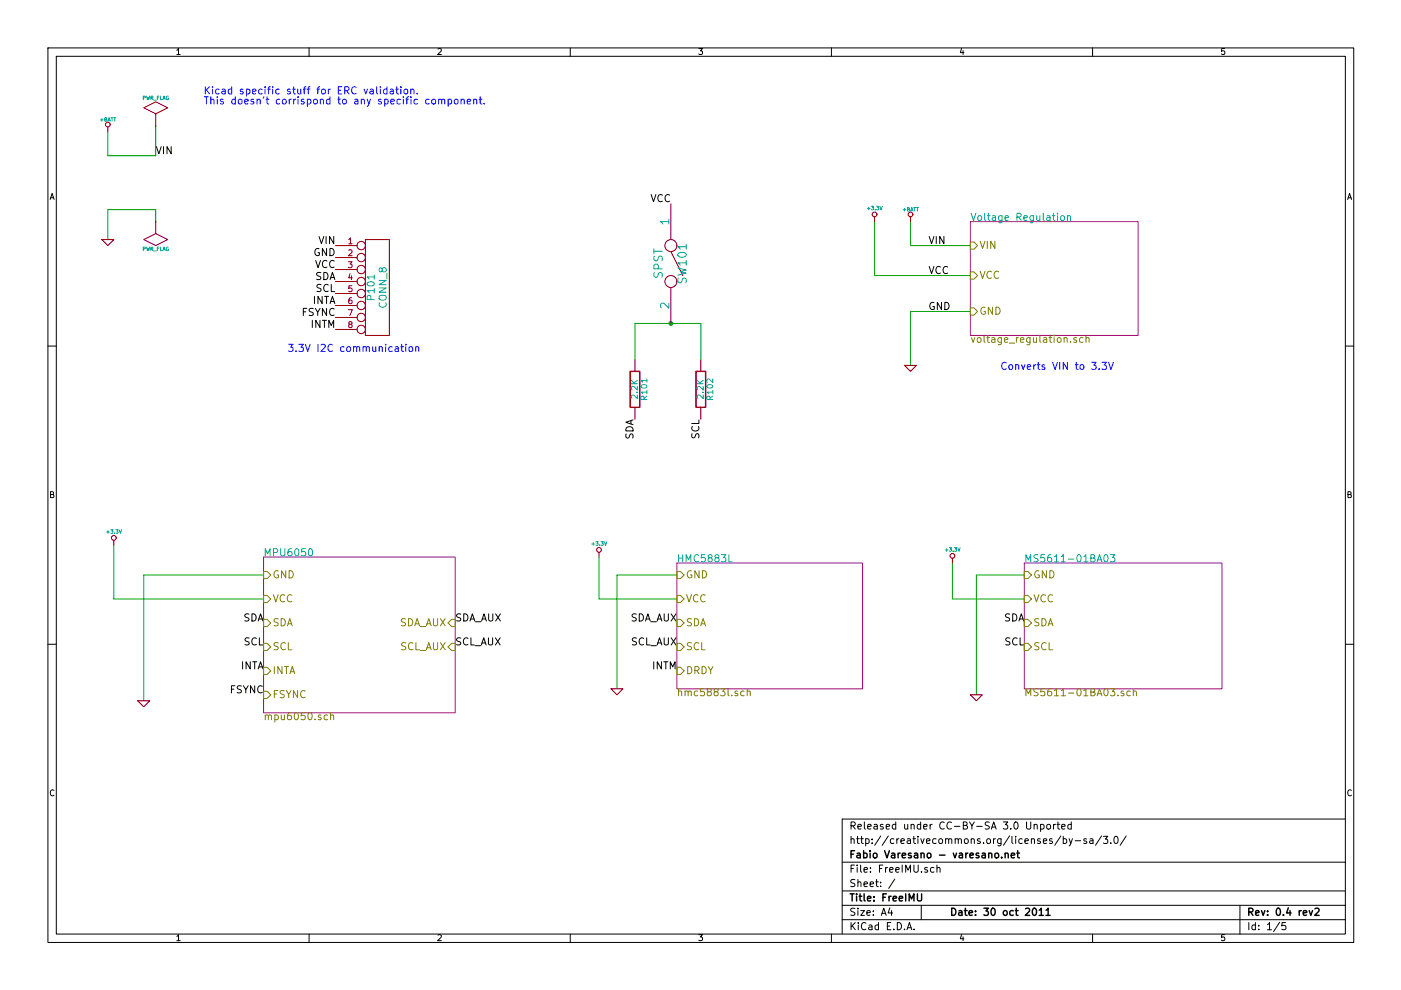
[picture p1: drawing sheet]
EESchema Schematic File Version 2  date Sun 30 Oct 2011 03:40:48 PM CET
LIBS:power
LIBS:device
LIBS:transistors
LIBS:conn
LIBS:linear
LIBS:regul
LIBS:74xx
LIBS:cmos4000
LIBS:adc-dac
LIBS:memory
LIBS:xilinx
LIBS:special
LIBS:microcontrollers
LIBS:dsp
LIBS:microchip
LIBS:analog_switches
LIBS:motorola
LIBS:texas
LIBS:intel
LIBS:audio
LIBS:interface
LIBS:digital-audio
LIBS:philips
LIBS:display
LIBS:cypress
LIBS:siliconi
LIBS:opto
LIBS:atmel
LIBS:contrib
LIBS:valves
LIBS:fv_kicad_lib
LIBS:FreeIMU-cache
EELAYER 25  0
EELAYER END
$Descr A4 11700 8267
encoding utf-8
Sheet 1 5
Title "FreeIMU"
Date "30 oct 2011"
Rev "0.4 rev2"
Comp "Fabio Varesano - varesano.net"
Comment1 "http://creativecommons.org/licenses/by-sa/3.0/"
Comment2 "Released under CC-BY-SA 3.0 Unported"
Comment3 ""
Comment4 ""
$EndDescr
Wire Wire Line
	5300 2700 5850 2700
Wire Wire Line
	5300 2700 5300 3000
Wire Wire Line
	8150 5800 8150 4800
Wire Wire Line
	8150 4800 8550 4800
Wire Wire Line
	1200 5850 1200 4800
Wire Wire Line
	1200 4800 2200 4800
Wire Wire Line
	5150 5750 5150 4800
Wire Wire Line
	5150 4800 5650 4800
Wire Wire Line
	900  2000 900  1750
Wire Wire Line
	900  1750 1300 1750
Wire Wire Line
	1300 1750 1300 1850
Wire Wire Line
	7600 3050 7600 2600
Wire Wire Line
	7600 2600 8100 2600
Wire Wire Line
	7600 1850 7600 2050
Wire Wire Line
	7600 2050 8100 2050
Wire Wire Line
	8100 2300 7300 2300
Wire Wire Line
	7300 2300 7300 1850
Wire Wire Line
	900  1100 900  1300
Wire Wire Line
	900  1300 1300 1300
Wire Wire Line
	1300 1300 1300 1050
Wire Wire Line
	5650 5000 5000 5000
Wire Wire Line
	5000 5000 5000 4650
Wire Wire Line
	950  4550 950  5000
Wire Wire Line
	950  5000 2200 5000
Wire Wire Line
	8550 5000 7950 5000
Wire Wire Line
	7950 5000 7950 4700
Wire Wire Line
	5850 2700 5850 3000
Connection ~ 5600 2700
Text Label 5850 3500 3    60   ~ 0
SCL
Text Label 5300 3500 3    60   ~ 0
SDA
$Comp
L R R102
U 1 1
P 5850 3250
F 0 "R102" V 5930 3250 50  0000 C CNN
F 1 "2.2K" V 5850 3250 50  0000 C CNN
	1    5850 3250
	1    0    0    -1  
$EndComp
$Comp
L R R101
U 1 1
P 5300 3250
F 0 "R101" V 5380 3250 50  0000 C CNN
F 1 "2.2K" V 5300 3250 50  0000 C CNN
	1    5300 3250
	1    0    0    -1  
$EndComp
Text Label 5600 1700 2    60   ~ 0
VCC
$Comp
L SPST SW101
U 1 1
P 5600 2200
F 0 "SW101" H 5600 2300 70  0000 C CNN
F 1 "SPST" H 5600 2100 70  0000 C CNN
	1    5600 2200
	0    1    1    0   
$EndComp
Text Label 1300 1300 0    60   ~ 0
VIN
Text Label 8550 5400 2    60   ~ 0
SCL
Text Label 8550 5200 2    60   ~ 0
SDA
Text Label 3800 5400 0    60   ~ 0
SCL_AUX
Text Label 5650 5200 2    60   ~ 0
SDA_AUX
$Comp
L +3.3V #PWR01
U 1 1
P 7950 4700
F 0 "#PWR01" H 7950 4660 30  0001 C CNN
F 1 "+3.3V" H 7950 4810 30  0000 C CNN
	1    7950 4700
	1    0    0    -1  
$EndComp
$Comp
L GND #PWR02
U 1 1
P 8150 5800
F 0 "#PWR02" H 8150 5800 30  0001 C CNN
F 1 "GND" H 8150 5730 30  0001 C CNN
	1    8150 5800
	1    0    0    -1  
$EndComp
$Sheet
S 8550 4700 1650 1050
U 4D970D8E
F0 "MS5611-01BA03" 60
F1 "MS5611-01BA03.sch" 60
F2 "SDA" I L 8550 5200 60 
F3 "SCL" I L 8550 5400 60 
F4 "GND" I L 8550 4800 60 
F5 "VCC" I L 8550 5000 60 
$EndSheet
Text Label 3800 5200 0    60   ~ 0
SDA_AUX
$Comp
L CONN_8 P101
U 1 1
P 3150 2400
F 0 "P101" V 3100 2400 60  0000 C CNN
F 1 "CONN_8" V 3200 2400 60  0000 C CNN
	1    3150 2400
	1    0    0    -1  
$EndComp
Text Label 2200 5800 2    60   ~ 0
FSYNC
Text Label 2800 2650 2    60   ~ 0
FSYNC
Text Label 2200 5600 2    60   ~ 0
INTA
Text Label 2200 5400 2    60   ~ 0
SCL
Text Label 2200 5200 2    60   ~ 0
SDA
$Comp
L +3.3V #PWR03
U 1 1
P 950 4550
F 0 "#PWR03" H 950 4510 30  0001 C CNN
F 1 "+3.3V" H 950 4660 30  0000 C CNN
	1    950  4550
	1    0    0    -1  
$EndComp
$Comp
L GND #PWR04
U 1 1
P 1200 5850
F 0 "#PWR04" H 1200 5850 30  0001 C CNN
F 1 "GND" H 1200 5780 30  0001 C CNN
	1    1200 5850
	1    0    0    -1  
$EndComp
$Sheet
S 2200 4650 1600 1300
U 4D9707AF
F0 "MPU6050" 60
F1 "mpu6050.sch" 60
F2 "SCL_AUX" I R 3800 5400 60 
F3 "SDA_AUX" I R 3800 5200 60 
F4 "FSYNC" I L 2200 5800 60 
F5 "INTA" I L 2200 5600 60 
F6 "SCL" I L 2200 5400 60 
F7 "SDA" I L 2200 5200 60 
F8 "VCC" I L 2200 5000 60 
F9 "GND" I L 2200 4800 60 
$EndSheet
$Comp
L +BATT #PWR05
U 1 1
P 900 1100
F 0 "#PWR05" H 900 1050 20  0001 C CNN
F 1 "+BATT" H 900 1200 30  0000 C CNN
	1    900  1100
	1    0    0    -1  
$EndComp
Text Label 2800 2050 2    60   ~ 0
VIN
$Comp
L +BATT #PWR06
U 1 1
P 7600 1850
F 0 "#PWR06" H 7600 1800 20  0001 C CNN
F 1 "+BATT" H 7600 1950 30  0000 C CNN
	1    7600 1850
	1    0    0    -1  
$EndComp
Text Label 2800 2750 2    60   ~ 0
INTM
Text Label 5650 5600 2    60   ~ 0
INTM
Text Label 5650 5400 2    60   ~ 0
SCL_AUX
$Comp
L GND #PWR07
U 1 1
P 5150 5750
F 0 "#PWR07" H 5150 5750 30  0001 C CNN
F 1 "GND" H 5150 5680 30  0001 C CNN
	1    5150 5750
	1    0    0    -1  
$EndComp
$Comp
L +3.3V #PWR08
U 1 1
P 5000 4650
F 0 "#PWR08" H 5000 4610 30  0001 C CNN
F 1 "+3.3V" H 5000 4760 30  0000 C CNN
	1    5000 4650
	1    0    0    -1  
$EndComp
$Sheet
S 5650 4700 1550 1050
U 4D46A6C0
F0 "HMC5883L" 60
F1 "hmc5883l.sch" 60
F2 "VCC" I L 5650 5000 60 
F3 "GND" I L 5650 4800 60 
F4 "SCL" I L 5650 5400 60 
F5 "SDA" I L 5650 5200 60 
F6 "DRDY" I L 5650 5600 60 
$EndSheet
Text Label 7750 2600 0    60   ~ 0
GND
Text Notes 2400 2950 0    60   ~ 0
3.3V I2C communication
Text Notes 1700 800  0    60   ~ 0
Kicad specific stuff for ERC validation.\nThis doesn't corrispond to any specific component.
Text Label 7750 2300 0    60   ~ 0
VCC
Text Label 7750 2050 0    60   ~ 0
VIN
$Comp
L PWR_FLAG #FLG09
U 1 1
P 1300 1850
F 0 "#FLG09" H 1300 2120 30  0001 C CNN
F 1 "PWR_FLAG" H 1300 2080 30  0000 C CNN
	1    1300 1850
	-1   0    0    1   
$EndComp
$Comp
L PWR_FLAG #FLG010
U 1 1
P 1300 1050
F 0 "#FLG010" H 1300 1320 30  0001 C CNN
F 1 "PWR_FLAG" H 1300 1280 30  0000 C CNN
	1    1300 1050
	1    0    0    -1  
$EndComp
$Comp
L GND #PWR011
U 1 1
P 900 2000
F 0 "#PWR011" H 900 2000 30  0001 C CNN
F 1 "GND" H 900 1930 30  0001 C CNN
	1    900  2000
	1    0    0    -1  
$EndComp
$Comp
L +3.3V #PWR012
U 1 1
P 7300 1850
F 0 "#PWR012" H 7300 1810 30  0001 C CNN
F 1 "+3.3V" H 7300 1960 30  0000 C CNN
	1    7300 1850
	1    0    0    -1  
$EndComp
$Comp
L GND #PWR013
U 1 1
P 7600 3050
F 0 "#PWR013" H 7600 3050 30  0001 C CNN
F 1 "GND" H 7600 2980 30  0001 C CNN
	1    7600 3050
	1    0    0    -1  
$EndComp
Text Notes 8350 3100 0    60   ~ 0
Converts VIN to 3.3V
$Sheet
S 8100 1850 1400 950 
U 4D21A705
F0 "Voltage Regulation" 60
F1 "voltage_regulation.sch" 60
F2 "GND" I L 8100 2600 60 
F3 "VIN" I L 8100 2050 60 
F4 "VCC" I L 8100 2300 60 
$EndSheet
Text Label 2800 2550 2    60   ~ 0
INTA
Text Label 2800 2450 2    60   ~ 0
SCL
Text Label 2800 2350 2    60   ~ 0
SDA
Text Label 2800 2250 2    60   ~ 0
VCC
Text Label 2800 2150 2    60   ~ 0
GND
$EndSCHEMATC
